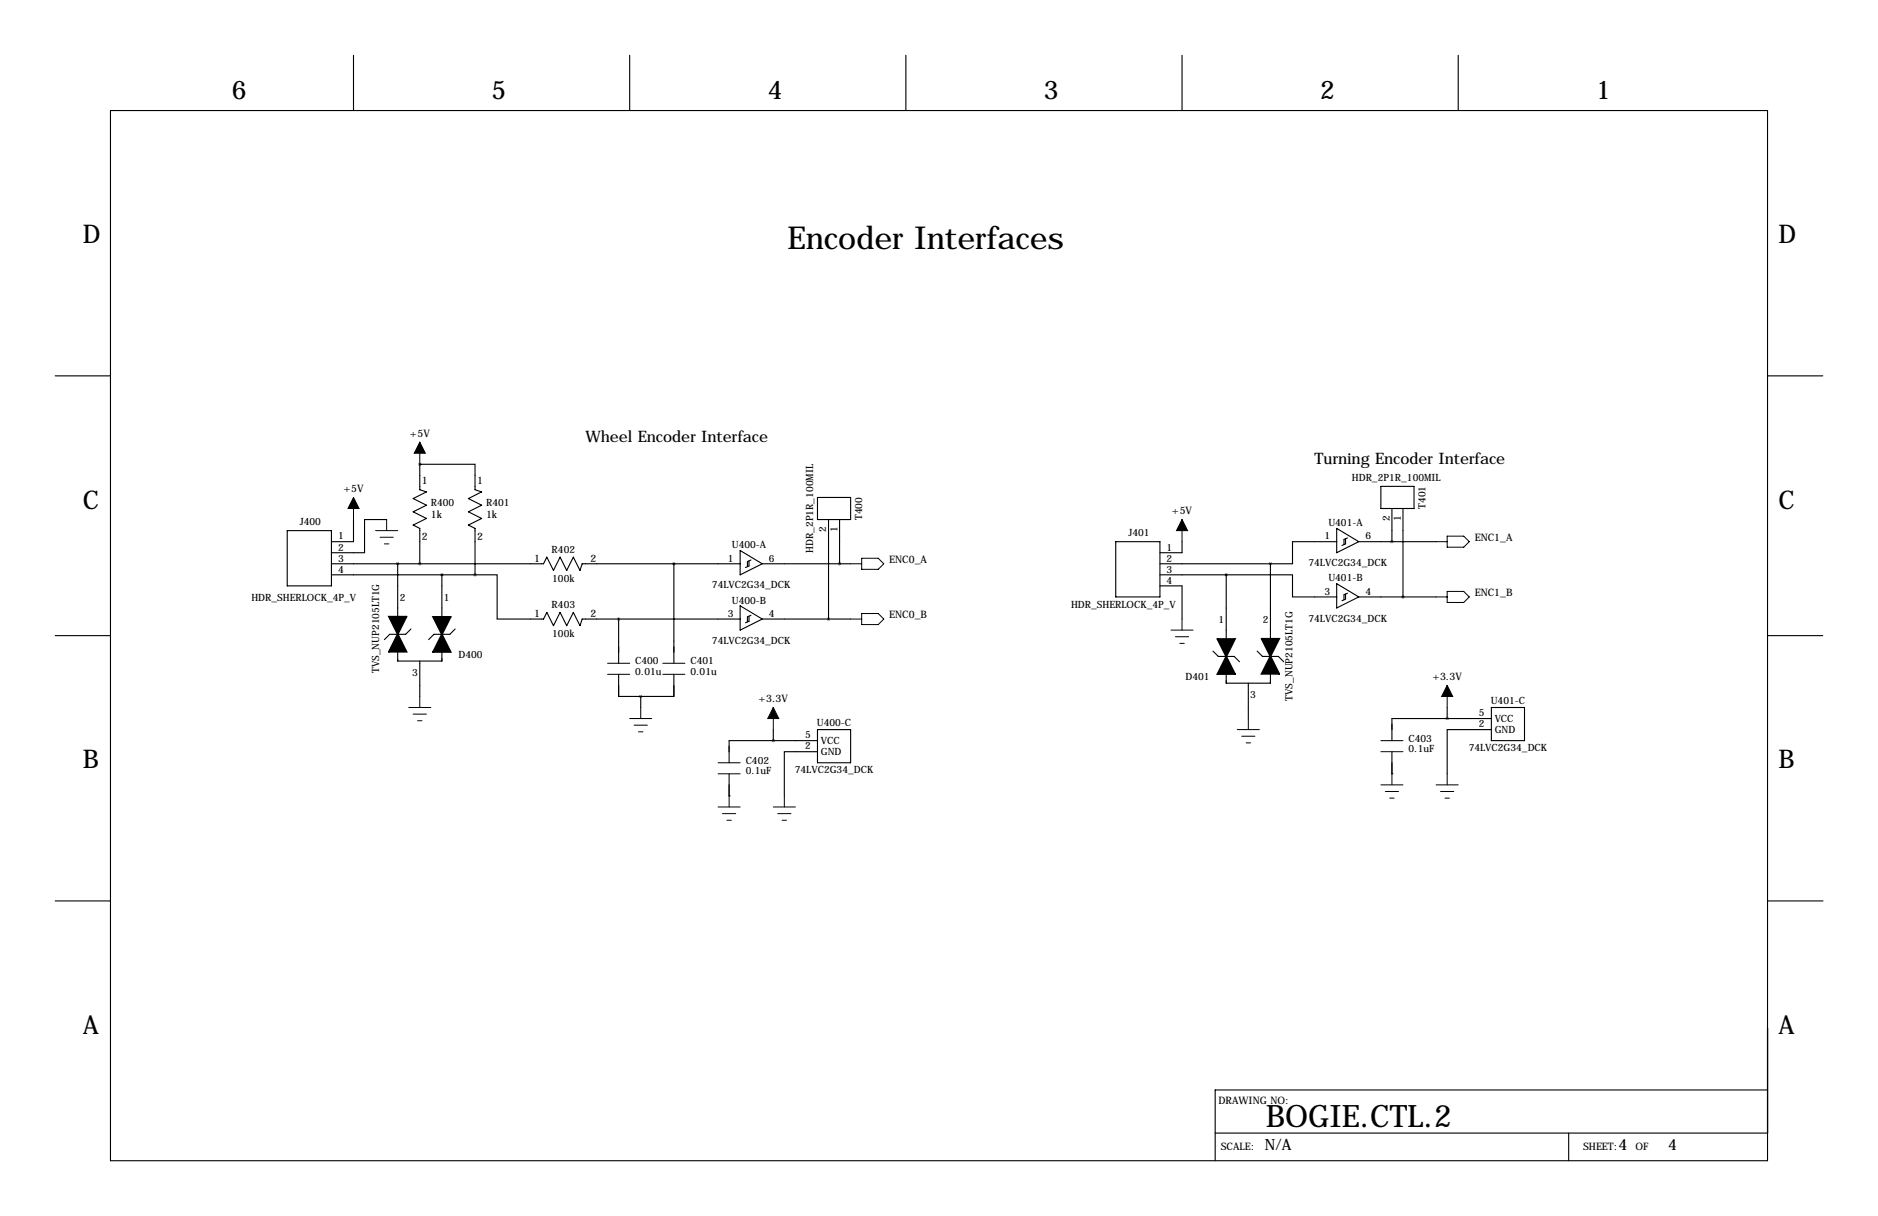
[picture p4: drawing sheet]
<svg xmlns="http://www.w3.org/2000/svg" width="432mm" height="279mm" viewBox="0 0 432 279" stroke-linecap="round" stroke-linejoin="round" font-family="sans-serif">
<g fill="none" stroke="#000" stroke-width=".25">
<path d="M81.3 12.7v12.7M144.8 12.7v12.7M208.3 12.7v12.7M271.8 12.7v12.7M335.3 12.7v12.7M25.4 25.4h381v241.3h-381zM12.7 86.4h12.7M406.4 86.4h12.7M81.3 119.4v5.1h-5.1M88.9 119.4h-5.1v7.6h-7.6M96.5 106.7h12.7v5.8l1.5 .5-3 1.6 3 1.5-3 1.5 3 1.5-3 1.6 1.5 .7v10.7M96.5 106.7h.1"/>
<path d="M96.5 106.7v5.8l1.5 .5-3 1.6 3 1.5-3 1.5 3 1.5-3 1.6 1.5 .7v8.1M188 114.3h7.6v5.1h-7.6zM190.5 119.4v22.8M193 119.4v10.1M317.5 111.8h7.6v5h-7.6zM320 116.8v7.7M322.6 116.8v20.4M66 121.9h10.2v12.7h-10.2zM76.2 129.5h48.8l.7-1.5 1.6 3.1 1.5-3.1 1.5 3.1 1.5-3.1 1.5 3.1 .6-1.6h36.3M76.2 132.1h33M91.4 129.5v12.2M101.6 132.1v9.6"/>
<path d="M109.2 132.1h5.1v10.1h10.7l.7-1.5 1.6 3.1 1.5-3.1 1.5 3.1 1.5-3.1 1.5 3.1 .6-1.6h36.3M154.9 129.5v22.9M170.2 126.5l5.1 3-5.1 2.6zM170.2 139.2l5.1 3-5.1 2.6zM172.2 128.9v1.1l-.8 .4M172.7 128.7l-.8 .3v1.2M175.3 129.5h20.3M256.5 124.5h10.2v12.7h-10.2zM266.7 134.6h5.1v7.6M266.7 129.5h25.4M266.7 132.1h15.2M271.8 124.5v2.5h-5.1"/>
<path d="M281.9 132.1h15.3v5.1h10.1M281.9 132.1v14.7M292.1 129.5v17.3M307.3 124.5h-10.1v5h-5.1M307.3 121.4l5.1 3.1-5.1 2.5zM307.3 134.1l5.1 3.1-5.1 2.5zM309.4 123.8v1.2l-.8 .3M309.4 136.5v1.2l-.8 .3M309.8 123.6l-.8 .4v1.1M309.8 136.3l-.8 .4v1.1M312.4 124.5h17.8M312.4 137.2h17.8"/>
<path d="M12.7 146h12.7M91.4 145.7v1.6M91.4 149.8v2.1h10.2v-2.1M94.5 144.5l-1.2 1.2h-3.7l-1.2 1.3M96.5 151.9v8.1M101.6 144.2v1.5M104.6 144.5l-1.2 1.2h-3.6l-1.2 1.3M142.2 142.2v10.2M142.2 154.9v5.1h12.7v-5.1M172.2 141.6v1.1l-.8 .4M172.7 141.4l-.8 .3v1.2M175.3 142.2h20.3"/>
<path d="M278.9 149.6l1.2 1.2h3.7l1.2 1.2M281.9 149.3v1.5M287 157v8.1M289.1 149.6l1.2 1.2h3.6l1.2 1.2M292.1 150.8v1.5M292.1 154.8v2.2h-10.2v-2.1M406.4 146h12.7M147.3 160v2.6M167.6 177.8v5.1M177.8 167.6v2.6M188 172.7h-7.7v10.2M188 167.6h7.6v7.7h-7.6z"/>
<path d="M188 170.2h-20.4v5.1M320 177.8h.1M320 172.7v5.1M332.7 162.6v2.5M342.9 167.6h-10.2v10.2M342.9 162.6h7.6v7.6h-7.6zM342.9 165.1h-22.9v5.1M167.6 182.9h.1M12.7 207h12.7M406.5 207h12.7M406.4 250.4h-127v16.3M279.4 260.3h127"/>
<path d="M360.7 260.3v6.4"/>
</g>
<path d="M91.4 145.7l2.1 4.1h-4.1zM89.4 141.7h4.1l-2.1 4zM101.6 145.7l2 4.1h-4zM99.6 141.7h4l-2 4.1zM279.9 146.8h4.1l-2.1 4.1zM281.9 150.8l2.1 4.1h-4.1zM290.1 146.8h4l-2 4zM292.1 150.8l2 4h-4z" fill="#000" stroke="#000" stroke-width=".38"/>
<g fill="none" stroke="#000" stroke-width=".23">
<path d="M81.3 114.3v5.1M88.9 119.4v2.5M96.5 101.6v5.1M271.8 119.4v5.1M86.4 121.9h5M87.4 123.4h3M88.4 125h1M195.6 129.5h2.5M198.1 128.3h3.8l1.3 1.2-1.3 1.3h-3.8zM330.2 137.2h2.5M330.2 124.5h2.5M332.7 123.2h3.8l1.3 1.3-1.3 1.2h-3.8z"/>
<path d="M332.7 135.9h3.8l1.3 1.3-1.3 1.2h-3.8zM139.7 152.4h5.1M139.7 154.9h5.1M152.4 152.4h5.1M152.4 154.9h5.1M195.6 142.2h2.5M198.1 141h3.8l1.3 1.2-1.3 1.3h-3.8zM269.2 144.8h5.1M270.3 146.3h3M271.3 147.8h1M271.8 142.2v2.6M332.7 157.5v5.1"/>
<path d="M94 162.6h5.1M95 164.1h3M96 165.6h1M96.5 160v2.6M144.8 165.1h5.1M145.8 166.6h3M146.8 168.1h1M147.3 162.6v2.5M165.1 175.3h5.1M165.1 177.8h5.1M177.8 162.6v5M284.5 167.6h5.1"/>
<path d="M285.5 169.2h3M286.5 170.7h1M287 165.1v2.5M317.5 170.2h5.1M317.5 172.7h5.1M320 177.8v2.5M332.7 177.8v2.5M165.1 185.4h5.1M166.1 186.9h3.1M167.1 188.5h1M167.6 182.9v2.5M177.8 185.4h5.1"/>
<path d="M178.8 186.9h3.1M179.8 188.5h1M180.3 182.9v2.5M317.5 180.3h5.1M318.5 181.9h3.1M319.5 183.4h1M330.2 180.3h5.1M331.2 181.9h3.1M332.2 183.4h1"/>
</g>
<path d="M81.3 114.3l1.2 2.5h-2.5zM96.5 101.6l1.3 2.5h-2.6zM271.8 119.4l1.2 2.5h-2.5zM332.7 157.5l1.3 2.5h-2.5zM177.8 162.6l1.3 2.5h-2.6z" fill="#000" stroke="#000" stroke-width=".23"/>
<path d="M142.2 142.2a.05 .05 0 0 0 .1 0 .05 .05 0 0 0-.1 0zM154.9 129.5a.05 .05 0 0 0 .1 0 .05 .05 0 0 0-.1 0zM91.4 129.5a.05 .05 0 0 0 .1 0 .05 .05 0 0 0-.1 0zM281.9 132.1a.05 .05 0 0 0 .1 0 .05 .05 0 0 0-.1 0zM332.7 165.1a.05 .05 0 0 0 .1 0 .05 .05 0 0 0-.1 0zM193 129.5a.05 .05 0 0 0 .1 0 .05 .05 0 0 0-.1 0zM320 124.5a.05 .05 0 0 0 .1 0 .05 .05 0 0 0-.1 0z" fill="#000" stroke="#000" stroke-width=".63"/>
<text font-size="7.3" x="181.1" y="57.2">Encoder Interfaces</text>
<text font-size="7.1" x="291" y="259">BOGIE.CTL.2</text>
<g font-size="5.9">
<text x="53.3" y="22.9">6</text>
<text x="113" y="22.9">5</text>
<text x="176.5" y="22.9">4</text>
<text x="240" y="22.9">3</text>
<text x="303.5" y="22.9">2</text>
<text x="367" y="22.9">1</text>
<text x="19" y="55.9">D</text>
<text x="408.9" y="55.9">D</text>
<text x="19" y="116.8">C</text>
<text x="408.9" y="116.8">C</text>
<text x="19" y="176.5">B</text>
<text x="408.9" y="176.5">B</text>
<text x="19" y="237.5">A</text>
<text x="408.9" y="237.5">A</text>
</g>
<g font-size="3.6">
<text x="134.6" y="101.6">Wheel Encoder Interface</text>
<text x="302.3" y="106.7">Turning Encoder Interface</text>
<text x="290.8" y="264.1">N/A</text>
<text x="372.1" y="264.1">4</text>
<text x="383.5" y="264.1">4</text>
</g>
<g font-size="2.4">
<text x="94.2" y="100.3">+5V</text>
<text x="79" y="113">+5V</text>
<text x="97" y="111.3">1</text>
<text x="109.7" y="111.3">1</text>
<text x="99.1" y="119">1k</text>
<text x="111.8" y="119">1k</text>
<text x="269.5" y="118.1">+5V</text>
<text x="97" y="124.1">2</text>
<text x="109.7" y="124.1">2</text>
<text x="339.1" y="124.2">ENC1_A</text>
<text x="122.8" y="129.1">1</text>
<text x="135.8" y="129">2</text>
<text x="204.5" y="129.3">ENC0_A</text>
<text x="339.1" y="136.9">ENC1_B</text>
<text x="122.8" y="141.8">1</text>
<text x="135.8" y="141.7">2</text>
<text x="204.5" y="142">ENC0_B</text>
<text x="174.4" y="161.3">+3.3V</text>
<text x="329.3" y="156.2">+3.3V</text>
<text x="280.2" y="253.7">DRAWING NO:</text>
<text x="280.7" y="264.2">SCALE:</text>
<text x="364" y="264.2">SHEET:</text>
<text x="376.1" y="264.2">OF</text>
</g>
<g font-size="2.3">
<text x="310.8" y="110.5">HDR_2P1R_100MIL</text>
<text x="99.1" y="116.3">R400</text>
<text x="111.8" y="116.3">R401</text>
<text x="198.2" y="119.5" transform="rotate(-90 198.2 119.5)">T400</text>
<text x="319.5" y="119.7" transform="rotate(-90 319.5 119.7)">2</text>
<text x="322.1" y="119.7" transform="rotate(-90 322.1 119.7)">1</text>
<text x="327.7" y="116.9" transform="rotate(-90 327.7 116.9)">T401</text>
<text x="68.9" y="120.7">J400</text>
<text x="77.7" y="124">1</text>
<text x="168.3" y="126">U400-A</text>
<text x="190" y="122.2" transform="rotate(-90 190 122.2)">2</text>
<text x="192.5" y="122.2" transform="rotate(-90 192.5 122.2)">1</text>
<text x="259.4" y="123.2">J401</text>
<text x="304.5" y="124">1</text>
<text x="305.4" y="120.9">U401-A</text>
<text x="313.9" y="124">6</text>
<text x="77.7" y="126.5">2</text>
<text x="77.7" y="129">3</text>
<text x="77.7" y="131.6">4</text>
<text x="126.8" y="127">R402</text>
<text x="167.3" y="129">1</text>
<text x="176.8" y="129">6</text>
<text x="186.9" y="127.1" transform="rotate(-90 186.9 127.1)">HDR_2P1R_100MIL</text>
<text x="268.2" y="126.5">1</text>
<text x="268.2" y="129">2</text>
<text x="268.2" y="131.6">3</text>
<text x="300.9" y="130.1">74LVC2G34_DCK</text>
<text x="127" y="133.7">100k</text>
<text x="163.7" y="135.2">74LVC2G34_DCK</text>
<text x="268.2" y="134.1">4</text>
<text x="304.5" y="136.7">3</text>
<text x="305.4" y="133.6">U401-B</text>
<text x="313.9" y="136.7">4</text>
<text x="57.8" y="138">HDR_SHERLOCK_4P_V</text>
<text x="91.9" y="138.2">2</text>
<text x="102.1" y="138.2">1</text>
<text x="126.8" y="139.7">R403</text>
<text x="167.3" y="141.7">3</text>
<text x="168.3" y="138.7">U400-B</text>
<text x="176.8" y="141.7">4</text>
<text x="246.3" y="139.8">HDR_SHERLOCK_4P_V</text>
<text x="280.2" y="143.3">1</text>
<text x="290.3" y="143.3">2</text>
<text x="300.9" y="142.8">74LVC2G34_DCK</text>
<text x="127" y="146.4">100k</text>
<text x="163.7" y="147.9">74LVC2G34_DCK</text>
<text x="87.2" y="154.7" transform="rotate(-90 87.2 154.7)">TVS_NUP2105LT1G</text>
<text x="94.7" y="155.3">3</text>
<text x="105.4" y="151.1">D400</text>
<text x="146" y="152.7">C400</text>
<text x="146" y="155">0.01u</text>
<text x="158.7" y="152.7">C401</text>
<text x="158.7" y="155">0.01u</text>
<text x="272.6" y="156.2">D401</text>
<text x="287.5" y="160.4">3</text>
<text x="297.2" y="161" transform="rotate(-90 297.2 161)">TVS_NUP2105LT1G</text>
<text x="342.8" y="161.8">U401-C</text>
<text x="187.8" y="166.9">U400-C</text>
<text x="340.1" y="167.1">2</text>
<text x="340.1" y="164.6">5</text>
<text x="343.7" y="165.9">VCC</text>
<text x="185.1" y="172.2">2</text>
<text x="185.1" y="169.7">5</text>
<text x="188.7" y="173.5">GND</text>
<text x="188.7" y="171">VCC</text>
<text x="323.8" y="170.4">C403</text>
<text x="323.8" y="172.8">0.1uF</text>
<text x="337.7" y="172.6">74LVC2G34_DCK</text>
<text x="343.7" y="168.4">GND</text>
<text x="171.4" y="175.5">C402</text>
<text x="171.4" y="177.9">0.1uF</text>
<text x="182.7" y="177.6">74LVC2G34_DCK</text>
</g>
</svg>
